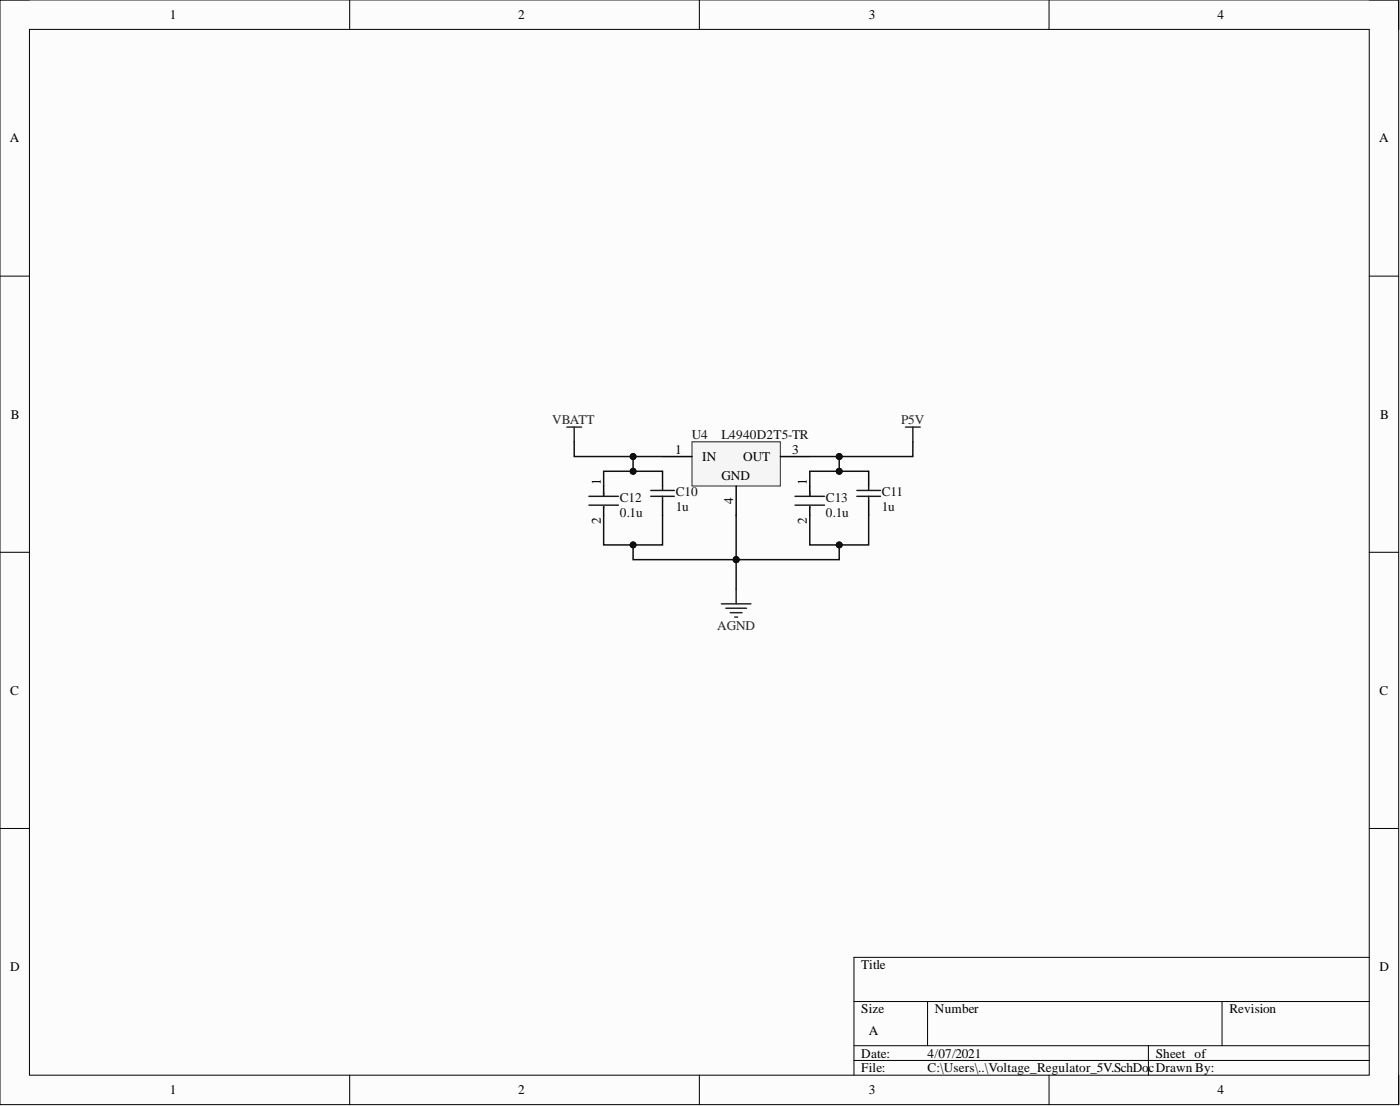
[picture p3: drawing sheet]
<svg xmlns="http://www.w3.org/2000/svg" width="241mm" height="190mm" viewBox="0 0 241 190" stroke-linecap="round" stroke-linejoin="round" font-family="sans-serif">
<path d="M0 0h241.1v190.3h-241.1z" fill-rule="evenodd" fill="#fcfcfc"/>
<path d="M0 0h241.1v190.3h-241.1z" fill="none" stroke="#000" stroke-width=".17"/>
<path d="M5.1 5.1h230.9v180.1h-230.9z" fill-rule="evenodd" fill="#fcfcfc"/>
<g fill="none" stroke="#000" stroke-width=".17">
<path d="M0 0h5.1M60.3 0v5.1M120.5 0v5.1M180.8 0v5.1M236 0h5.1v5.1M5.1 5.1h230.9v180.1h-230.9zM0 47.6h5.1M236 47.6h5.1M0 95.1h5.1M236 95.1h5.1M0 142.7h5.1M236 142.7h5.1"/>
<path d="M147.2 172.5h88.8M159.9 172.5v7.6M210.6 172.5v7.6M236 164.9h-88.8v20.3M60.3 185.2v5.1M120.5 185.2v5.1M147.2 180.1h88.8M147.2 182.7h88.8M180.8 185.2v5.1M197.9 180.1v5.1M241.1 185.2v5.1"/>
</g>
<path d="M119.3 76.1h15.2v7.6h-15.2z" fill-rule="evenodd" fill="#f5f5f5"/>
<path d="M119.3 76.1h15.2v7.6h-15.2z" fill="none" stroke="#262626" stroke-width=".17"/>
<path d="M114.2 78.6h5.1M134.5 78.6h5.1M104 83.7v1.8M104 87.3v1.5M114.2 81.2v2.5M114.2 86.2v2.6M126.9 83.7v5.1M139.6 83.7v1.8M139.6 87.3v1.5M149.7 81.2v2.5M149.7 86.2v2.6" fill="none" stroke="#000" stroke-width=".25"/>
<path d="M97.7 73.6h2.5M99 73.6v2.5M156.1 73.6h2.5M157.3 73.6v2.5M124.3 104h5.1M125.1 104.8h3.6M125.9 105.5h2M126.6 106.3h.5M126.9 101.5v2.5" fill="none" stroke="#262626" stroke-width=".25"/>
<g fill="none" stroke="#1c1c1c" stroke-width=".25">
<path d="M101.5 85.5h5.1M101.5 87h5.1M104 84.7v.8M104 87.3v.2M112.2 85.5h4M112.2 84.5h4M114.2 83.7v.8M114.2 85.5v.7M137 85.5h5.1M137 87h5.1M139.6 84.7v.8M139.6 87.3v.2"/>
<path d="M147.7 85.5h4.1M147.7 84.5h4.1M149.7 83.7v.8M149.7 85.5v.7"/>
</g>
<path d="M99 76.1v2.5h15.2" fill="none" stroke="#0e0e0e" stroke-width=".25"/>
<circle cx="109.1" cy="78.6" r=".51" fill="#0e0e0e"/>
<circle cx="109.1" cy="78.6" r=".51" fill="none" stroke="#0e0e0e" stroke-width=".17"/>
<path d="M104 88.8v5.1h10.2v-5.1" fill="none" stroke="#0e0e0e" stroke-width=".25"/>
<circle cx="109.1" cy="93.9" r=".51" fill="#0e0e0e"/>
<circle cx="109.1" cy="93.9" r=".51" fill="none" stroke="#0e0e0e" stroke-width=".17"/>
<path d="M109.1 81.2h-5.1v2.5" fill="none" stroke="#0e0e0e" stroke-width=".25"/>
<circle cx="109.1" cy="81.2" r=".51" fill="#0e0e0e"/>
<circle cx="109.1" cy="81.2" r=".51" fill="none" stroke="#0e0e0e" stroke-width=".17"/>
<path d="M109.1 93.9v2.5h17.8" fill="none" stroke="#0e0e0e" stroke-width=".25"/>
<circle cx="109.1" cy="93.9" r=".51" fill="#0e0e0e"/>
<circle cx="109.1" cy="93.9" r=".51" fill="none" stroke="#0e0e0e" stroke-width=".17"/>
<circle cx="126.9" cy="96.4" r=".51" fill="#0e0e0e"/>
<circle cx="126.9" cy="96.4" r=".51" fill="none" stroke="#0e0e0e" stroke-width=".17"/>
<path d="M109.1 78.6v2.6h5.1" fill="none" stroke="#0e0e0e" stroke-width=".25"/>
<circle cx="109.1" cy="78.6" r=".51" fill="#0e0e0e"/>
<circle cx="109.1" cy="78.6" r=".51" fill="none" stroke="#0e0e0e" stroke-width=".17"/>
<circle cx="109.1" cy="81.2" r=".51" fill="#0e0e0e"/>
<circle cx="109.1" cy="81.2" r=".51" fill="none" stroke="#0e0e0e" stroke-width=".17"/>
<path d="M144.6 93.9v2.5h-17.7" fill="none" stroke="#0e0e0e" stroke-width=".25"/>
<circle cx="144.6" cy="93.9" r=".51" fill="#0e0e0e"/>
<circle cx="144.6" cy="93.9" r=".51" fill="none" stroke="#0e0e0e" stroke-width=".17"/>
<circle cx="126.9" cy="96.4" r=".51" fill="#0e0e0e"/>
<circle cx="126.9" cy="96.4" r=".51" fill="none" stroke="#0e0e0e" stroke-width=".17"/>
<path d="M139.6 88.8v5.1h10.1v-5.1" fill="none" stroke="#0e0e0e" stroke-width=".25"/>
<circle cx="144.6" cy="93.9" r=".51" fill="#0e0e0e"/>
<circle cx="144.6" cy="93.9" r=".51" fill="none" stroke="#0e0e0e" stroke-width=".17"/>
<path d="M149.7 81.2h-10.1v2.5" fill="none" stroke="#0e0e0e" stroke-width=".25"/>
<circle cx="144.6" cy="81.2" r=".51" fill="#0e0e0e"/>
<circle cx="144.6" cy="81.2" r=".51" fill="none" stroke="#0e0e0e" stroke-width=".17"/>
<path d="M157.3 76.1v2.5h-17.7" fill="none" stroke="#0e0e0e" stroke-width=".25"/>
<circle cx="144.6" cy="78.6" r=".51" fill="#0e0e0e"/>
<circle cx="144.6" cy="78.6" r=".51" fill="none" stroke="#0e0e0e" stroke-width=".17"/>
<path d="M126.9 88.8v12.7" fill="none" stroke="#0e0e0e" stroke-width=".25"/>
<circle cx="126.9" cy="96.4" r=".51" fill="#0e0e0e"/>
<circle cx="126.9" cy="96.4" r=".51" fill="none" stroke="#0e0e0e" stroke-width=".17"/>
<path d="M144.6 78.6v2.6" fill="none" stroke="#0e0e0e" stroke-width=".25"/>
<circle cx="144.6" cy="78.6" r=".51" fill="#0e0e0e"/>
<circle cx="144.6" cy="78.6" r=".51" fill="none" stroke="#0e0e0e" stroke-width=".17"/>
<circle cx="144.6" cy="81.2" r=".51" fill="#0e0e0e"/>
<circle cx="144.6" cy="81.2" r=".51" fill="none" stroke="#0e0e0e" stroke-width=".17"/>
<g font-size="2.3">
<text x="29.3" y="3.3">1</text>
<text x="89.3" y="3.3">2</text>
<text x="149.7" y="3.3">3</text>
<text x="209.9" y="3.3">4</text>
<text x="1.7" y="24.5">A</text>
<text x="237.7" y="24.5">A</text>
<text x="1.9" y="72.1">B</text>
<text x="237.9" y="72.1">B</text>
<text x="103.5" y="83.5" transform="rotate(-90 103.5 83.5)">1</text>
<text x="116.4" y="78.1">1</text>
<text x="121" y="79.4">IN</text>
<text x="124.3" y="82.7">GND</text>
<text x="128.1" y="79.4">OUT</text>
<text x="136.5" y="78.1">3</text>
<text x="139.1" y="83.5" transform="rotate(-90 139.1 83.5)">1</text>
<text x="126.4" y="86.8" transform="rotate(-90 126.4 86.8)">4</text>
<text x="103.5" y="90.3" transform="rotate(-90 103.5 90.3)">2</text>
<text x="139.1" y="90.3" transform="rotate(-90 139.1 90.3)">2</text>
<text x="1.8" y="119.7">C</text>
<text x="237.8" y="119.7">C</text>
<text x="1.8" y="167.3">D</text>
<text x="148.5" y="166.9">Title</text>
<text x="237.8" y="167.3">D</text>
<text x="148.5" y="174.5">Size</text>
<text x="149.7" y="178.3">A</text>
<text x="161.1" y="174.5">Number</text>
<text x="211.9" y="174.5">Revision</text>
<text x="148.5" y="182.1">Date:</text>
<text x="148.5" y="184.7">File:</text>
<text x="159.9" y="182.1">4/07/2021</text>
<text x="159.9" y="184.7">C:\Users\..\Voltage_Regulator_5V.SchDo</text>
<text x="197.9" y="184.7">cDrawn By:</text>
<text x="199.2" y="182.1">Sheet of</text>
<text x="29.3" y="188.5">1</text>
<text x="89.3" y="188.5">2</text>
<text x="149.7" y="188.5">3</text>
<text x="209.9" y="188.5">4</text>
</g>
<g font-size="2.3" fill="#262626">
<text x="95.2" y="73.1">VBATT</text>
<text x="155.3" y="73.1">P5V</text>
<text x="123.6" y="108.6">AGND</text>
</g>
<g font-size="2.3" fill="#0e0e0e">
<text x="119.3" y="75.6">U4</text>
<text x="124.3" y="75.6">L4940D2T5-TR</text>
<text x="106.8" y="86.5">C12</text>
<text x="106.8" y="89">0.1u</text>
<text x="116.5" y="85.5">C10</text>
<text x="116.5" y="88">1u</text>
<text x="142.4" y="86.5">C13</text>
<text x="142.4" y="89">0.1u</text>
<text x="152" y="85.5">C11</text>
<text x="152" y="88">1u</text>
</g>
</svg>
